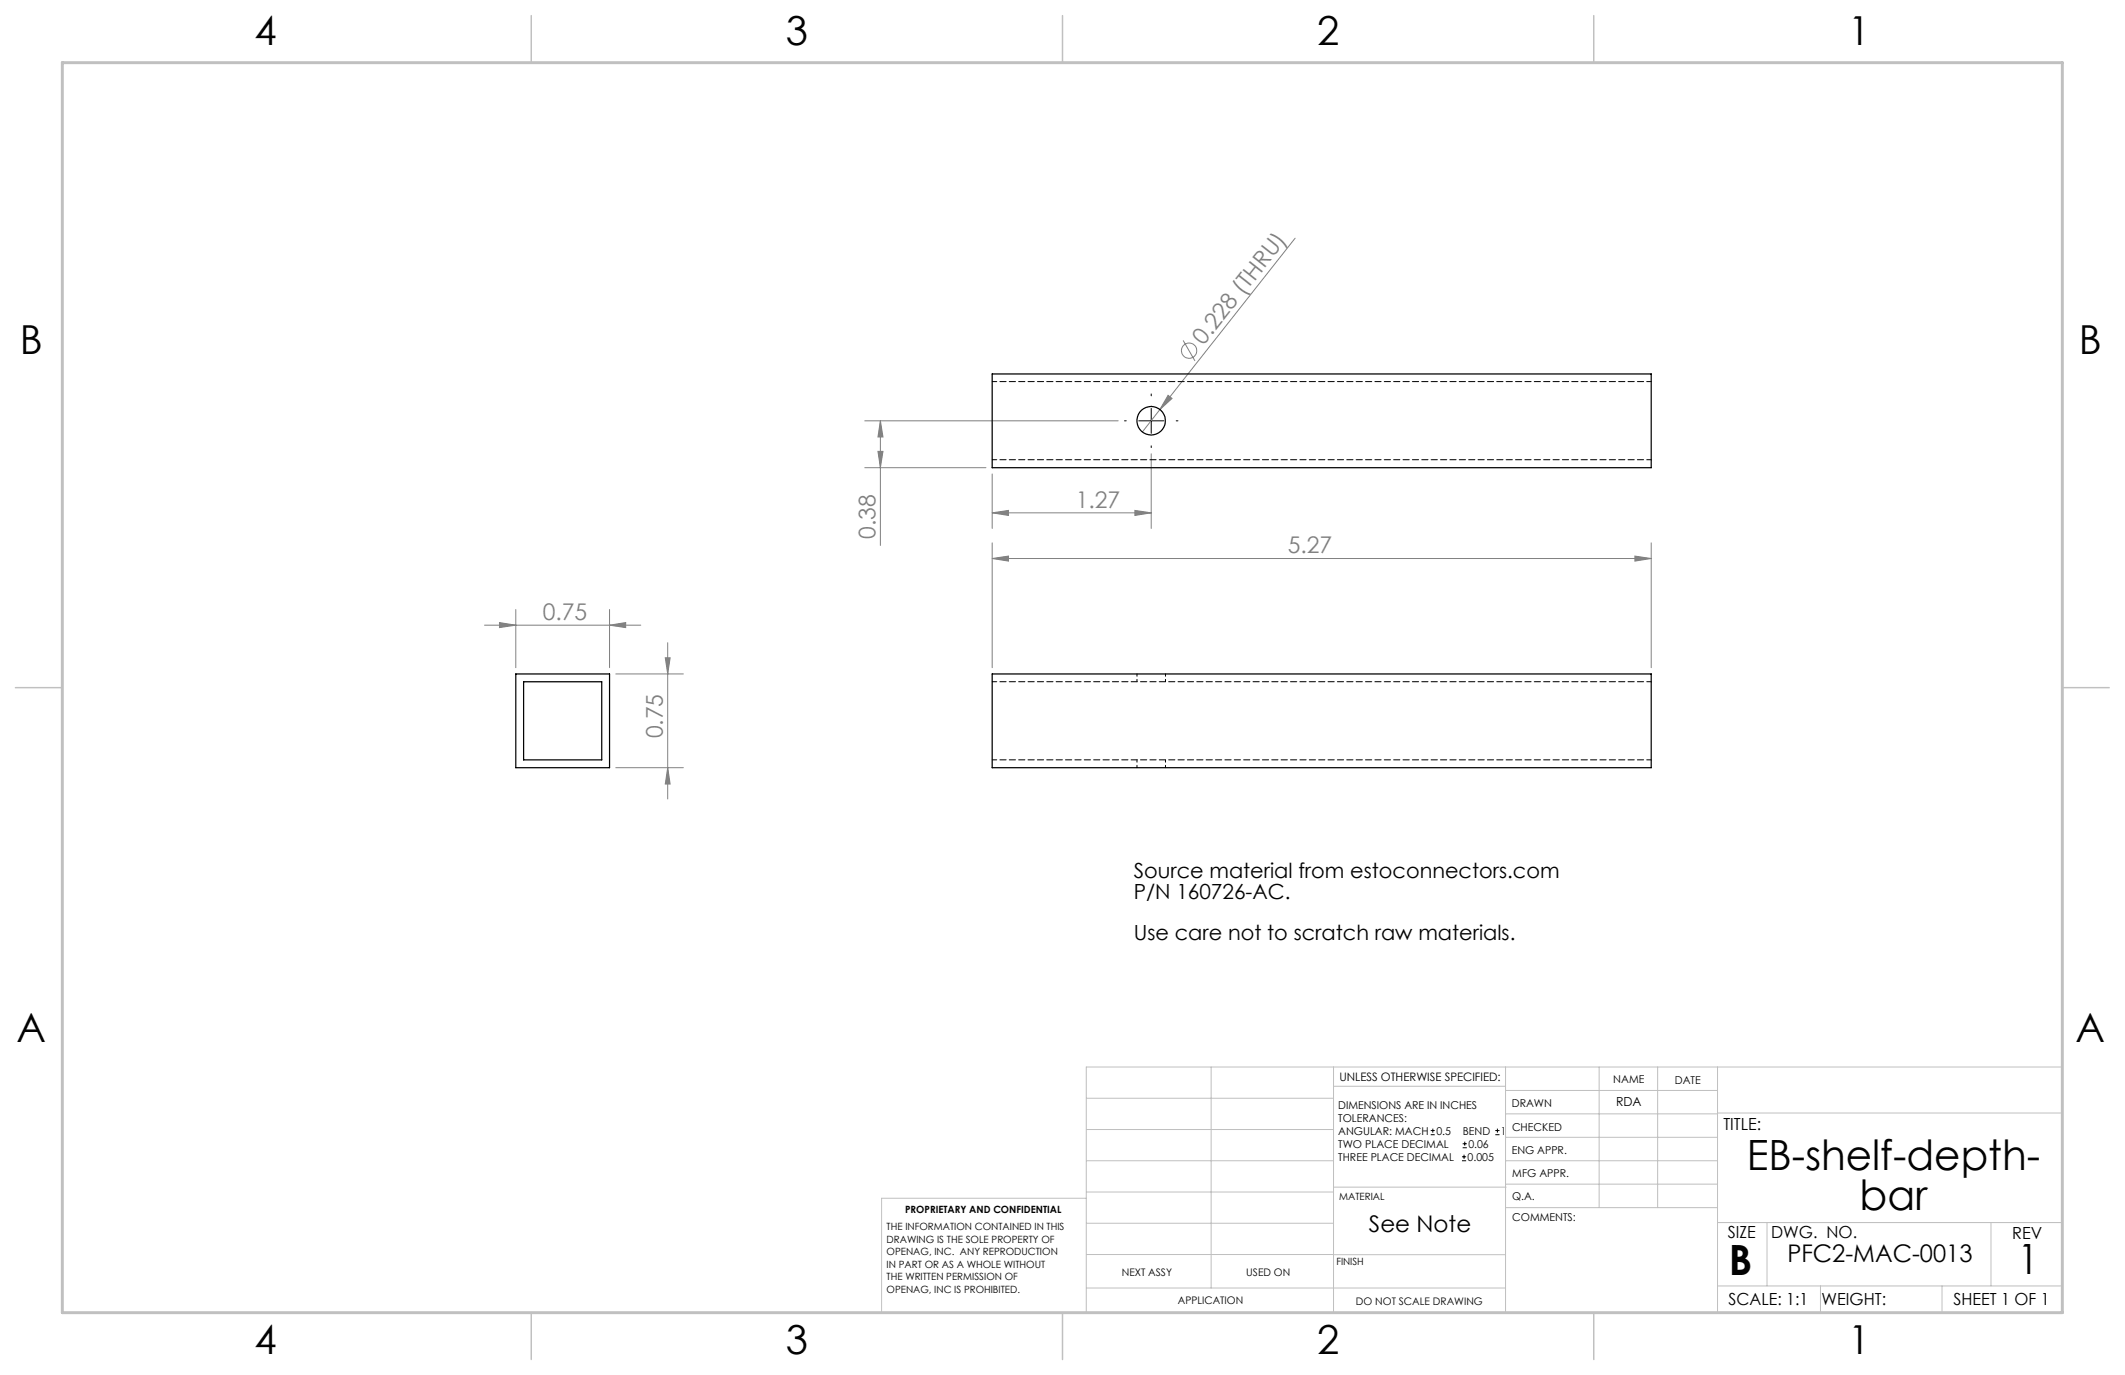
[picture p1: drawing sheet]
<svg xmlns="http://www.w3.org/2000/svg" width="432mm" height="279mm" viewBox="0 0 432 279" stroke-linecap="round" stroke-linejoin="round" font-family="sans-serif">
<g fill="none" stroke="#808080" stroke-width=".2">
<path d="M263.2 48.4l-27.5 34.8M240.4 69.2l2.4 4.1M175.7 85.5h51.5M175.7 95h24.6M178.4 91.7h1l-.5 3.3zM178.9 85.5v25.3M178.9 85.5l.5 3.3h-1zM201.6 96.3v11.1M233.9 92.2v15.2M235.7 83.2l-3.6 4.6M237.3 80.3l.9 .7-2.5 2.2zM201.6 104.2l3.3-.5v1z"/>
<path d="M201.6 104.2h32.3M201.6 113.5l3.3-.5v1zM201.6 110.3v25.4M201.6 113.5h133.9M230.6 103.7l3.3 .5-3.3 .5zM332.2 113l3.3 .5-3.3 .5zM335.5 110.3v25.4M98.5 127h31.7M101.5 126.5l3.3 .5-3.3 .5zM104.8 123.9v11.8M123.9 127l3.2-.5v1zM123.9 123.9v11.8"/>
<path d="M125.1 136.9h13.8M135.2 133.7h1l-.5 3.2zM135.7 130.6v31.7M125.1 156h13.8M135.7 156l.5 3.3h-1z"/>
<circle cx="241.6" cy="71.2" r="1.56"/>
</g>
<g fill="none" stroke="#000" stroke-width=".2">
<path d="M228.5 85.5h.3M231.4 85.5h5.1M233.9 80v.4M233.9 83v5.1M233.9 90.6v.3M239 85.5h.4M290.7 230.6h.8M290.7 229.7h.8M291.1 229.3v.9M297.1 235.9h.8M297.1 235.1h.8M297.2 233.2h.9"/>
<path d="M297.2 232.4h.9M297.5 234.6v.9M297.6 232v.8M303.8 230.6h.9M303.8 229.7h.9M304.3 229.3v.9"/>
</g>
<g fill="none" stroke="#c0c0c0" stroke-width=".2">
<path d="M246.1 216.8v44.9M271 216.8v49.9M305.9 216.8v49.9M324.9 216.8v28.6M336.8 216.8v28.6M349 216.8v49.9M220.7 235.9h50.3M220.7 229.5h50.3M220.7 223.2h50.3M271 220.7h34.9M305.9 231.1h43.1M305.9 226.3h43.1"/>
<path d="M305.9 221.6h43.1M305.9 235.9h43.1M349 226.2h70.1M220.7 243.5h-41.6v23.2h240v-49.9h-198.4v49.9M220.7 248.6h50.3M220.7 242.2h50.3M220.7 254.9h50.3M271 255h34.9M271 241.2h35M305.9 240.6h43.1M306 245.4h43M349 248.4h70.1"/>
<path d="M359.1 248.4v12.9M404.6 248.4v12.9M220.7 261.7h85.2M349 261.3h70.1M369.9 261.3v5.4M394.6 261.3v5.4"/>
</g>
<path d="M107.9 3.2v9.5M215.9 3.2v9.5M323.8 3.2v9.5M3.1 139.7h9.6M419.1 139.7h9.5M107.9 266.7v9.6M215.9 266.7v9.6M323.8 266.7v9.6" fill="none" stroke="#c0c0c0" stroke-width=".3"/>
<path d="M12.7 12.7h406.4v254h-406.4z" fill="none" stroke="#c0c0c0" stroke-width=".6"/>
<g fill="#808080">
<path d="M237.3 80.3l.9 .7-2.5 2.2z"/>
<path d="M230.6 103.7l3.3 .5-3.3 .5zM201.6 104.2l3.3-.5v1z"/>
<path d="M201.6 113.5l3.3-.5v1zM332.2 113l3.3 .5-3.3 .5z"/>
<path d="M123.9 127l3.2-.5v1zM101.5 126.5l3.3 .5-3.3 .5z"/>
<path d="M135.7 156l.5 3.3h-1zM135.2 133.7h1l-.5 3.2z"/>
<path d="M178.9 85.5l.5 3.3h-1zM178.4 91.7h1l-.5 3.3z"/>
</g>
<g fill="none" stroke="#000" stroke-width=".25">
<path d="M201.6 76h133.9v19h-133.9zM104.8 136.9h19.1v19.1h-19.1zM106.4 138.5h15.9v15.9h-15.9zM201.6 136.9h133.9v19.1h-133.9z"/>
<circle cx="233.9" cy="85.5" r="2.9"/>
</g>
<path d="M201.6 77.5h133.9M201.6 93.4h133.9M201.6 138.5h133.9M201.6 154.4h133.9" fill="none" stroke="#000" stroke-width=".2" stroke-dasharray="1.3 .6" stroke-dashoffset=".4"/>
<path d="M231 136.9v1.6M236.8 138.5v-1.6M231 154.4v1.6M236.8 156v-1.6" fill="none" stroke="#000" stroke-width=".2" stroke-dasharray="1.3 .6" stroke-dashoffset=".8"/>
<g font-size="8.5">
<text x="355" y="237.7">EB-shelf-depth-</text>
<text x="377.9" y="245.8">bar</text>
<text x="351.3" y="259">B</text>
<text x="410" y="258.9">1</text>
</g>
<g font-size="8.1">
<text x="51.7" y="9.1">4</text>
<text x="159.7" y="9.1">3</text>
<text x="267.6" y="9.1">2</text>
<text x="375.6" y="9.1">1</text>
<text x="4" y="72">B</text>
<text x="422.4" y="72">B</text>
<text x="3.3" y="211.7">A</text>
<text x="421.7" y="211.7">A</text>
<text x="51.7" y="275.2">4</text>
<text x="159.7" y="275.2">3</text>
<text x="267.6" y="275.2">2</text>
<text x="375.6" y="275.2">1</text>
</g>
<text font-size="4.9" x="363.2" y="256.5">PFC2-MAC-0013</text>
<g font-size="4.7" fill="#808080">
<text x="244.6" y="70.3" transform="rotate(-52 244.6 70.3)">0.228 (THRU)</text>
<text x="218.6" y="103.2">1.27</text>
<text x="177.9" y="109.5" transform="rotate(-90 177.9 109.5)">0.38</text>
<text x="261.7" y="112.5">5.27</text>
<text x="110.3" y="126">0.75</text>
<text x="134.7" y="150" transform="rotate(-90 134.7 150)">0.75</text>
</g>
<text font-size="4.7" x="278.2" y="250.3">See Note</text>
<g font-size="4.2">
<text x="230.4" y="178.4">Source material from estoconnectors.com</text>
<text x="230.4" y="182.6">P/N 160726-AC.</text>
<text x="230.4" y="191">Use care not to scratch raw materials.</text>
</g>
<g font-size="3.4">
<text x="350.2" y="229.5">TITLE:</text>
<text x="351.1" y="251.6">SIZE</text>
<text x="359.9" y="251.6">DWG. NO.</text>
<text x="408.9" y="251.7">REV</text>
<text x="351.2" y="265.2">SCALE: 1:1</text>
<text x="370.1" y="265.3">WEIGHT:</text>
<text x="396.9" y="265.2">SHEET 1 OF 1</text>
</g>
<text font-size="2.5" x="328.4" y="224.8">RDA</text>
<text font-size="2.4" x="272.2" y="219.7">UNLESS OTHERWISE SPECIFIED:</text>
<g font-size="2.2">
<text x="327.8" y="220.1">NAME</text>
<text x="340.3" y="220.2">DATE</text>
<text x="271.9" y="225.3">DIMENSIONS ARE IN INCHES</text>
<text x="271.9" y="227.9">TOLERANCES:</text>
<text x="307.2" y="224.9">DRAWN</text>
<text x="271.9" y="233.2">TWO PLACE DECIMAL</text>
<text x="271.9" y="230.6">ANGULAR: MACH</text>
<text x="291.9" y="230.6">0.5</text>
<text x="297.2" y="230.6">BEND</text>
<text x="298.4" y="233.2">0.06</text>
<text x="305" y="230.6">1</text>
<text x="307.3" y="229.8">CHECKED</text>
<text x="271.9" y="235.9">THREE PLACE DECIMAL</text>
<text x="298.2" y="235.9">0.005</text>
<text x="307.2" y="234.5">ENG APPR.</text>
<text x="307.3" y="239.2">MFG APPR.</text>
<text x="307.3" y="243.9">Q.A.</text>
<text x="307.3" y="248.1">COMMENTS:</text>
</g>
<g font-size="2.1">
<text x="227.9" y="259.2">NEXT ASSY</text>
<text x="253.3" y="259.2">USED ON</text>
<text x="239.3" y="265">APPLICATION</text>
<text x="275.5" y="265.1">DO NOT SCALE DRAWING</text>
</g>
<g font-size="2">
<text x="272.1" y="243.9">MATERIAL</text>
<text x="180.2" y="250">THE INFORMATION CONTAINED IN THIS</text>
<text x="183.9" y="246.4">PROPRIETARY AND CONFIDENTIAL</text>
<text x="180.2" y="252.5">DRAWING IS THE SOLE PROPERTY OF</text>
<text x="180.2" y="255.1">OPENAG, INC. ANY REPRODUCTION</text>
<text x="180.2" y="257.6">IN PART OR AS A WHOLE WITHOUT</text>
<text x="271.5" y="257">FINISH</text>
<text x="180.2" y="260.1">THE WRITTEN PERMISSION OF</text>
<text x="180.2" y="262.6">OPENAG, INC IS PROHIBITED.</text>
</g>
</svg>
